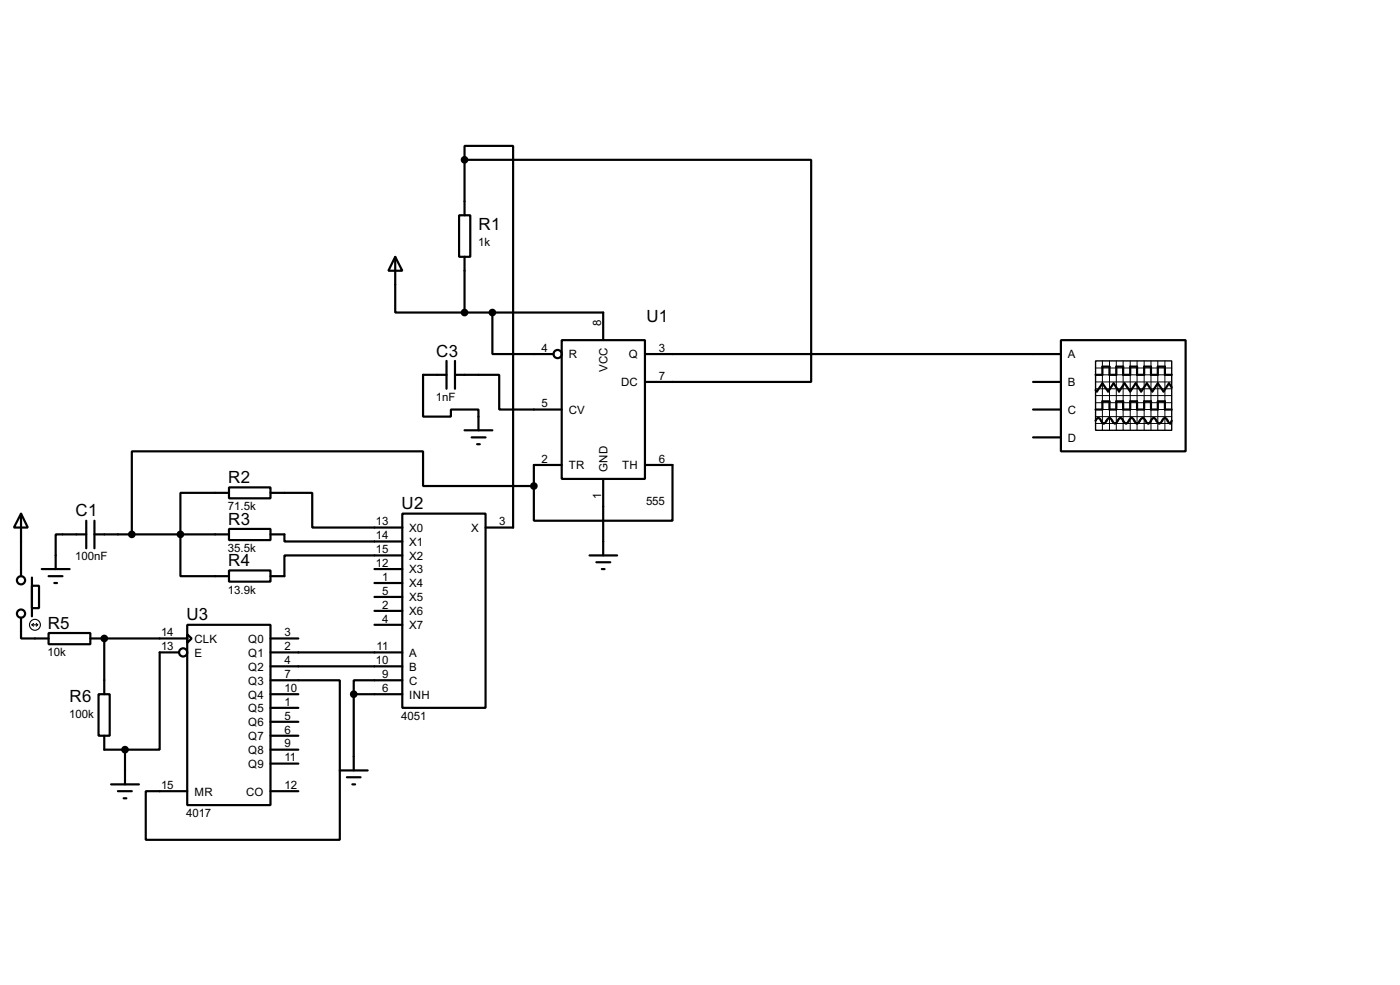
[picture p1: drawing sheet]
<svg xmlns="http://www.w3.org/2000/svg" width="256mm" height="180mm" viewBox="0 0 256 180" stroke-linecap="round" stroke-linejoin="round" font-family="sans-serif">
<g fill="none" stroke="#000" stroke-width=".4">
<path d="M84.1 39.4h2.1v7.6h-2.1zM85.1 29.3h63.5v40.6h-30.4M85.1 29.3v-2.6h8.9v69.9h-5M85.1 29.3v10.1M72.4 47l1.3 2.6h-2.5zM72.4 47v10.2h12.7M85.1 57.2h25.4v5.1M85.1 47v10.2M90.2 57.2v7.6h11.2M81.8 68.6h-4.3v7.7h5.1v-1.3h5.1v3.8M81.8 66.1v5.1M83.4 68.6h8.1v6.4h11.4"/>
<path d="M83.4 66.1v5.1M85.1 78.8h5.1M102.9 62.3h15.3v25.4h-15.3zM118.2 64.8h76.2M189.3 69.9h5.1M189.3 75h5.1M194.4 62.3h22.8v20.3h-22.8zM200.7 77l.2-.4 .3-.1 .3 .1 .5 .8 .2 .1 .3-.1 .2-.4a.54 .54 0 0 1 .8-.4l.5 .8 .3 .1 .2-.1 .5-.8 .3-.1 .2 .1 .3 .4a.54 .54 0 0 0 .7 .4l.5-.8 .3-.1 .3 .1 .4 .8 .3 .1 .3-.1 .2-.4a.54 .54 0 0 1 .8-.4l.5 .8 .3 .1 .2-.1 .5-.8 .3-.1 .2 .1 .5 .8a.6 .6 0 0 0 .9-.5l.4-.4 .3 .1 .4 .8 .3 .1 .3-.5M200.7 75h1.3v-1.5h1.3v1.5h1.2v-1.5h1.3v1.5h1.3v-1.5h1.2v1.5h1.3v-1.5h1.3v1.5h1.2v-1.5h1.3v1.5h1.3M200.7 68.6h1.3v-1.5h1.3v1.5h1.2v-1.5h1.3v1.5h1.3v-1.5h1.2v1.5h1.3v-1.5h1.3v1.5h1.2v-1.5h1.3v1.5h1.3M214.7 70.9l-.5-.7-1 1.5-1.1-1.5-1 1.5-1-1.5-1 1.5-1-1.5-1 1.5-1.1-1.5-1 1.5-1-1.5-1 1.5-1-1.5-1 1.5-.3-.3M3.9 94l1.2 2.6h-2.5z"/>
<path d="M3.9 94v11.5M15.8 97.8h-5.6v6.4M15.8 95.3v5.1M17.3 97.8h24.7M17.3 95.3v5.1M42 89.2h7.6v2h-7.6zM42 96.8h7.6v2.1h-7.6zM42 90.2h-8.9v15.3h8.9M49.6 90.2h7.6v6.4h16.5M49.6 97.8h2.5v1.3h21.6M73.7 94h15.3v35.6h-15.3zM86.4 80.1h2.6"/>
<path d="M87.4 81.3h.5M97.8 89h-20.3v-6.4h-53.3v15.2M102.9 85.1h-5.1v3.9M110.5 87.7v14M118.2 85.1h5v10.2h-25.4v-6.3M189.3 80.1h5.1M3.9 113.1v3.8h5M5.9 107.2h1.3v4.1h-1.3zM5.9 105.7v7.1M7.7 104.2h5.1M8.9 115.9h7.7v2h-7.7zM8.9 105.5h2.6"/>
<path d="M10 106.7h.5M16.6 116.9h17.7M19.1 116.9v10.2M32.8 119.4h-3.5v17.8h-6.4M34.3 114.4h15.3v33h-15.3zM34.3 116.1l.8 .8-.8 .8zM42 104.4h7.6v2.1h-7.6zM49.6 119.4h24.1M49.6 116.9h5.1M68.6 104.2h5.1M68.6 106.7h5.1M68.6 109.3h5.1"/>
<path d="M68.6 111.8h5.1M68.6 114.4h5.1M73.7 101.7h-21.6v3.8h-2.5M108 101.7h5.1M109.3 102.9h2.5M110.3 104.2h.5M18.1 127.1h2v7.6h-2zM19.1 134.7v2.5h3.8M22.9 137.2v6.4M49.6 124.5h12.7v29.2h-35.6v-8.9h7.6M49.6 122h24.1M49.6 127.1h5.1"/>
<path d="M49.6 137.2h5.1M49.6 129.6h5.1M49.6 132.1h5.1M49.6 134.7h5.1M49.6 139.8h5.1M64.8 127.1h8.9M64.8 127.1v13.9M73.7 124.5h-8.9v2.6M20.4 143.6h5.1M21.6 144.8h2.6M22.7 146.1h.5M49.6 144.8h5.1"/>
<path d="M62.3 141h5.1M63.6 142.3h2.5M64.6 143.6h.5"/>
<circle cx="102.1" cy="64.8" r=".75"/>
<circle cx="3.8" cy="106.2" r=".75"/>
<circle cx="3.8" cy="112.3" r=".75"/>
<circle cx="33.5" cy="119.4" r=".75"/>
</g>
<circle cx="19.1" cy="116.9" r=".2" fill="#000"/>
<g fill="#000" stroke="#000" stroke-width=".4">
<circle cx="85.1" cy="29.3" r=".5"/>
<circle cx="85.1" cy="57.2" r=".5"/>
<circle cx="90.2" cy="57.2" r=".5"/>
<circle cx="24.1" cy="97.8" r=".5"/>
<circle cx="33" cy="97.8" r=".5"/>
<circle cx="97.8" cy="89" r=".5"/>
<circle cx="19.1" cy="116.9" r=".5"/>
<circle cx="22.9" cy="137.2" r=".5"/>
<circle cx="64.8" cy="127.1" r=".5"/>
</g>
<g fill="none" stroke="#000" stroke-width=".2">
<path d="M5.9 114.4h1M5.9 114.4l.3 .2M6.2 114.1l-.3 .3M6.7 114.1l.2 .3M6.9 114.4l-.2 .2"/>
<circle cx="6.4" cy="114.4" r="1"/>
</g>
<path d="M200.7 66.1h14v12.7h-14z" fill="none" stroke="#000" stroke-width=".25"/>
<g fill="none" stroke="#000" stroke-width=".18">
<path d="M200.7 69.9h14M200.7 67.4h14M200.7 68.6h14M200.7 71.2h14M200.7 73.7h14M200.7 75h14M200.7 76.3h14M200.7 77.5h14M200.7 72.4h14M202 66.1v12.7M203.3 66.1v12.7M204.5 66.1v12.7"/>
<path d="M205.8 66.1v12.7M207.1 66.1v12.7M208.3 66.1v12.7M209.6 66.1v12.7M210.9 66.1v12.7M212.1 66.1v12.7M213.4 66.1v12.7"/>
</g>
<g font-size="3.5">
<text x="87.7" y="42.1">R1</text>
<text x="118.4" y="58.9">U1</text>
<text x="79.9" y="65.3">C3</text>
<text x="41.8" y="88.4">R2</text>
<text x="13.9" y="94.5">C1</text>
<text x="73.6" y="93.2">U2</text>
<text x="41.8" y="96">R3</text>
<text x="41.8" y="103.6">R4</text>
<text x="34.2" y="113.6">U3</text>
<text x="8.8" y="115.1">R5</text>
<text x="12.8" y="128.5">R6</text>
</g>
<g font-size="2.4">
<text x="87.6" y="45">1k</text>
<text x="110.1" y="59.7" transform="rotate(-90 110.1 59.7)">8</text>
<text x="99.2" y="64.4">4</text>
<text x="104.2" y="65.6">R</text>
<text x="115.2" y="65.6">Q</text>
<text x="120.7" y="64.4">3</text>
<text x="195.6" y="65.6">A</text>
<text x="111.3" y="68.1" transform="rotate(-90 111.3 68.1)">VCC</text>
<text x="113.8" y="70.7">DC</text>
<text x="120.7" y="69.5">7</text>
<text x="195.6" y="70.7">B</text>
<text x="79.9" y="73.4">1nF</text>
<text x="99.2" y="74.6">5</text>
<text x="104.2" y="75.8">CV</text>
<text x="195.6" y="75.8">C</text>
<text x="195.6" y="80.8">D</text>
<text x="99.2" y="84.7">2</text>
<text x="104.2" y="85.9">TR</text>
<text x="111.3" y="86.4" transform="rotate(-90 111.3 86.4)">GND</text>
<text x="114" y="85.9">TH</text>
<text x="120.7" y="84.7">6</text>
<text x="41.8" y="93.4">71.5k</text>
<text x="110.1" y="91.3" transform="rotate(-90 110.1 91.3)">1</text>
<text x="118.4" y="92.4">555</text>
<text x="41.8" y="101.1">35.5k</text>
<text x="68.9" y="96.2">13</text>
<text x="68.9" y="98.7">14</text>
<text x="68.9" y="101.2">15</text>
<text x="75" y="97.4">X0</text>
<text x="75" y="99.9">X1</text>
<text x="86.3" y="97.4">X</text>
<text x="91.5" y="96.2">3</text>
<text x="13.8" y="102.6">100nF</text>
<text x="68.9" y="103.8">12</text>
<text x="70" y="106.3">1</text>
<text x="75" y="102.5">X2</text>
<text x="75" y="105">X3</text>
<text x="75" y="107.5">X4</text>
<text x="41.8" y="108.7">13.9k</text>
<text x="70" y="108.9">5</text>
<text x="70" y="111.4">2</text>
<text x="70" y="114">4</text>
<text x="75" y="110.1">X5</text>
<text x="75" y="112.6">X6</text>
<text x="29.5" y="116.5">14</text>
<text x="29.5" y="119">13</text>
<text x="35.6" y="117.7">CLK</text>
<text x="45.5" y="117.7">Q0</text>
<text x="52.1" y="116.5">3</text>
<text x="52.1" y="119">2</text>
<text x="69" y="119">11</text>
<text x="75" y="115.2">X7</text>
<text x="8.7" y="120.1">10k</text>
<text x="35.6" y="120.2">E</text>
<text x="45.5" y="120.2">Q1</text>
<text x="45.5" y="122.8">Q2</text>
<text x="45.5" y="125.3">Q3</text>
<text x="52.1" y="121.6">4</text>
<text x="52.1" y="124.1">7</text>
<text x="68.9" y="121.6">10</text>
<text x="70" y="124.1">9</text>
<text x="75" y="120.2">A</text>
<text x="75" y="122.8">B</text>
<text x="75" y="125.3">C</text>
<text x="12.7" y="131.4">100k</text>
<text x="45.5" y="127.9">Q4</text>
<text x="45.5" y="130.4">Q5</text>
<text x="52.1" y="126.7">10</text>
<text x="52.1" y="129.2">1</text>
<text x="52.1" y="131.7">5</text>
<text x="70" y="126.7">6</text>
<text x="73.5" y="131.8">4051</text>
<text x="75" y="127.9">INH</text>
<text x="45.5" y="132.9">Q6</text>
<text x="45.5" y="135.5">Q7</text>
<text x="52.1" y="134.3">6</text>
<text x="52.1" y="136.8">9</text>
<text x="45.5" y="138">Q8</text>
<text x="45.5" y="140.6">Q9</text>
<text x="52.1" y="139.4">11</text>
<text x="29.5" y="144.4">15</text>
<text x="34.1" y="149.6">4017</text>
<text x="35.6" y="145.6">MR</text>
<text x="45.1" y="145.6">CO</text>
<text x="52.1" y="144.4">12</text>
</g>
</svg>
